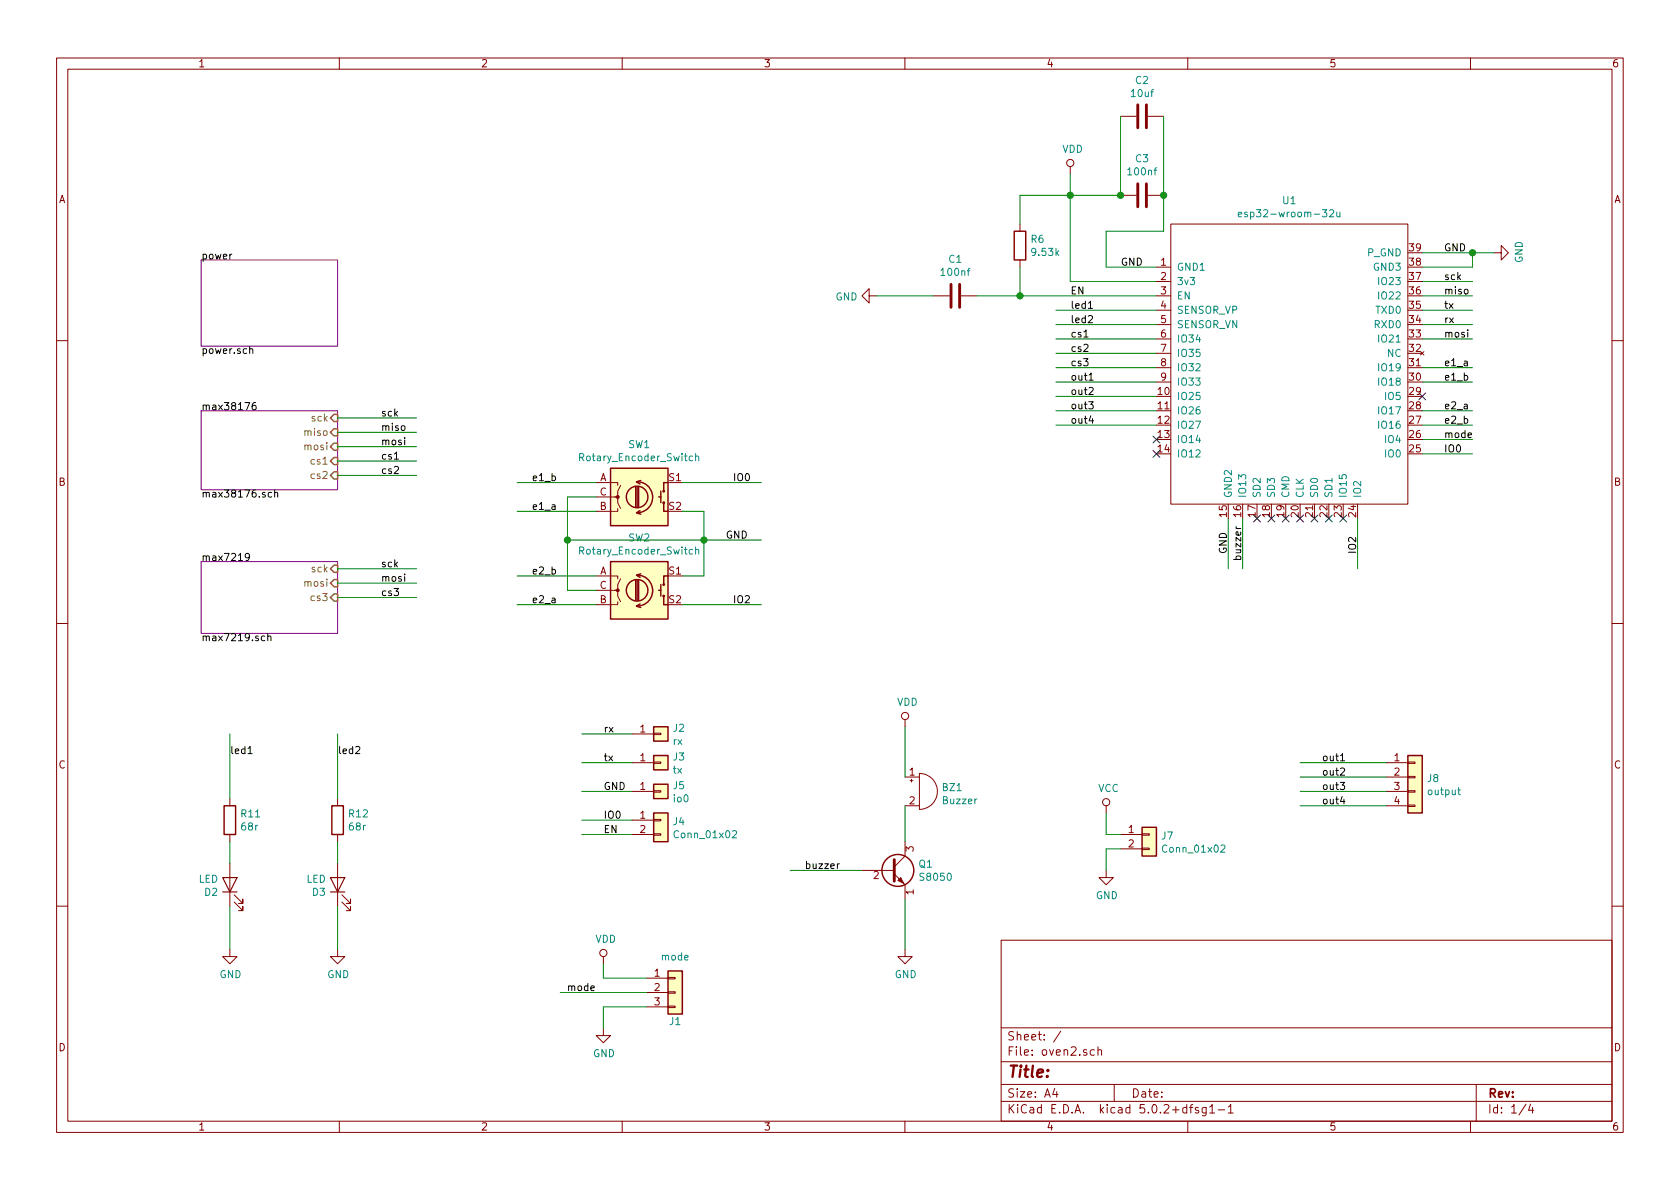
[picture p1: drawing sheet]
EESchema Schematic File Version 4
LIBS:oven2-cache
EELAYER 26 0
EELAYER END
$Descr A4 11693 8268
encoding utf-8
Sheet 1 4
Title ""
Date ""
Rev ""
Comp ""
Comment1 ""
Comment2 ""
Comment3 ""
Comment4 ""
$EndDescr
Wire Wire Line
	9900 1750 10250 1750
Wire Wire Line
	9900 1850 10250 1850
Wire Wire Line
	8550 3600 8550 3950
Wire Wire Line
	8050 1850 7700 1850
Text Label 10050 1750 0    50   ~ 0
GND
Text Label 8550 3850 1    50   ~ 0
GND
Text Label 7800 1850 0    50   ~ 0
GND
Wire Wire Line
	9900 3150 10250 3150
Wire Wire Line
	9900 2150 10250 2150
Wire Wire Line
	9900 2250 10250 2250
$Sheet
S 1400 1800 950  600 
U 5DDE5893
F0 "power" 50
F1 "power.sch" 50
$EndSheet
$Sheet
S 1400 3900 950  500 
U 5DDFA9C8
F0 "max7219" 50
F1 "max7219.sch" 50
F2 "sck" I R 2350 3950 50 
F3 "mosi" I R 2350 4050 50 
F4 "cs3" I R 2350 4150 50 
$EndSheet
$Sheet
S 1400 2850 950  550 
U 5DDE4FEC
F0 "max38176" 50
F1 "max38176.sch" 50
F2 "sck" I R 2350 2900 50 
F3 "miso" I R 2350 3000 50 
F4 "mosi" I R 2350 3100 50 
F5 "cs1" I R 2350 3200 50 
F6 "cs2" I R 2350 3300 50 
$EndSheet
$Comp
L power:GND #PWR07
U 1 1
P 10400 1750
F 0 "#PWR07" H 10400 1500 50  0001 C CNN
F 1 "GND" H 10405 1577 50  0000 C CNN
F 2 "" H 10400 1750 50  0001 C CNN
F 3 "" H 10400 1750 50  0001 C CNN
	1    10400 1750
	0    -1   -1   0   
$EndComp
Wire Wire Line
	10250 1850 10250 1750
Wire Wire Line
	10250 1750 10400 1750
Connection ~ 10250 1750
$Comp
L power:VDD #PWR06
U 1 1
P 7450 1200
F 0 "#PWR06" H 7450 1050 50  0001 C CNN
F 1 "VDD" H 7467 1373 50  0000 C CNN
F 2 "" H 7450 1200 50  0001 C CNN
F 3 "" H 7450 1200 50  0001 C CNN
	1    7450 1200
	1    0    0    -1  
$EndComp
Wire Wire Line
	7450 1950 8050 1950
$Comp
L Device:C C3
U 1 1
P 7950 1350
F 0 "C3" V 8202 1350 50  0000 C CNN
F 1 "100nf" V 8111 1350 50  0000 C CNN
F 2 "Capacitor_SMD:C_0805_2012Metric" H 7988 1200 50  0001 C CNN
F 3 "~" H 7950 1350 50  0001 C CNN
	1    7950 1350
	0    -1   -1   0   
$EndComp
$Comp
L Device:C C2
U 1 1
P 7950 800
F 0 "C2" V 7698 800 50  0000 C CNN
F 1 "10uf" V 7789 800 50  0000 C CNN
F 2 "Capacitor_SMD:C_0805_2012Metric" H 7988 650 50  0001 C CNN
F 3 "~" H 7950 800 50  0001 C CNN
	1    7950 800 
	0    1    1    0   
$EndComp
Wire Wire Line
	7700 1850 7700 1600
Wire Wire Line
	7700 1600 8100 1600
Wire Wire Line
	8100 1600 8100 1350
Wire Wire Line
	8100 800  8100 1350
Connection ~ 8100 1350
Wire Wire Line
	7800 800  7800 1350
Wire Wire Line
	7800 1350 7450 1350
Wire Wire Line
	7450 1350 7450 1950
Connection ~ 7800 1350
Wire Wire Line
	7450 1350 7450 1200
Connection ~ 7450 1350
$Comp
L Device:R R6
U 1 1
P 7100 1700
F 0 "R6" H 7170 1746 50  0000 L CNN
F 1 "9.53k" H 7170 1655 50  0000 L CNN
F 2 "Resistor_SMD:R_0805_2012Metric" V 7030 1700 50  0001 C CNN
F 3 "~" H 7100 1700 50  0001 C CNN
	1    7100 1700
	1    0    0    -1  
$EndComp
$Comp
L Device:C C1
U 1 1
P 6650 2050
F 0 "C1" V 6902 2050 50  0000 C CNN
F 1 "100nf" V 6811 2050 50  0000 C CNN
F 2 "Capacitor_SMD:C_0805_2012Metric" H 6688 1900 50  0001 C CNN
F 3 "~" H 6650 2050 50  0001 C CNN
	1    6650 2050
	0    -1   -1   0   
$EndComp
$Comp
L power:GND #PWR05
U 1 1
P 6100 2050
F 0 "#PWR05" H 6100 1800 50  0001 C CNN
F 1 "GND" V 6105 1922 50  0000 R CNN
F 2 "" H 6100 2050 50  0001 C CNN
F 3 "" H 6100 2050 50  0001 C CNN
	1    6100 2050
	0    1    1    0   
$EndComp
Wire Wire Line
	7100 2050 8050 2050
Wire Wire Line
	7100 1850 7100 2050
Wire Wire Line
	6800 2050 7100 2050
Connection ~ 7100 2050
Wire Wire Line
	7100 1550 7100 1350
Wire Wire Line
	7100 1350 7450 1350
Wire Wire Line
	6100 2050 6500 2050
$Comp
L Connector_Generic:Conn_01x01 J3
U 1 1
P 4600 5300
F 0 "J3" H 4680 5342 50  0000 L CNN
F 1 "tx" H 4680 5251 50  0000 L CNN
F 2 "Connector_PinSocket_2.54mm:PinSocket_1x01_P2.54mm_Vertical" H 4600 5300 50  0001 C CNN
F 3 "~" H 4600 5300 50  0001 C CNN
	1    4600 5300
	1    0    0    -1  
$EndComp
Text Label 10050 3150 0    50   ~ 0
IO0
Text Label 10050 2150 0    50   ~ 0
tx
Text Label 10050 2250 0    50   ~ 0
rx
Wire Wire Line
	4400 5500 4050 5500
Text Label 4200 5100 0    50   ~ 0
rx
Text Label 4200 5300 0    50   ~ 0
tx
Wire Wire Line
	4400 5300 4050 5300
Wire Wire Line
	4400 5100 4050 5100
Text Label 4200 5500 0    50   ~ 0
GND
$Comp
L Connector_Generic:Conn_01x01 J2
U 1 1
P 4600 5100
F 0 "J2" H 4680 5142 50  0000 L CNN
F 1 "rx" H 4680 5051 50  0000 L CNN
F 2 "Connector_PinSocket_2.54mm:PinSocket_1x01_P2.54mm_Vertical" H 4600 5100 50  0001 C CNN
F 3 "~" H 4600 5100 50  0001 C CNN
	1    4600 5100
	1    0    0    -1  
$EndComp
$Comp
L Connector_Generic:Conn_01x01 J5
U 1 1
P 4600 5500
F 0 "J5" H 4680 5542 50  0000 L CNN
F 1 "io0" H 4680 5451 50  0000 L CNN
F 2 "Connector_PinSocket_2.54mm:PinSocket_1x01_P2.54mm_Vertical" H 4600 5500 50  0001 C CNN
F 3 "~" H 4600 5500 50  0001 C CNN
	1    4600 5500
	1    0    0    -1  
$EndComp
Text Label 4200 5700 0    50   ~ 0
IO0
Wire Wire Line
	4400 5700 4050 5700
NoConn ~ 9900 2750
Text Label 10050 2550 0    50   ~ 0
e1_a
Wire Wire Line
	7350 2550 8050 2550
Wire Wire Line
	7350 2650 8050 2650
Text Label 10050 2650 0    50   ~ 0
e1_b
Wire Wire Line
	2900 2900 2350 2900
Wire Wire Line
	2900 3000 2350 3000
Wire Wire Line
	2900 3100 2350 3100
Wire Wire Line
	2900 3200 2350 3200
Wire Wire Line
	2900 3300 2350 3300
Wire Wire Line
	2900 3950 2350 3950
Wire Wire Line
	2900 4050 2350 4050
Wire Wire Line
	2900 4150 2350 4150
Text Label 2650 2900 0    50   ~ 0
sck
Text Label 2650 3000 0    50   ~ 0
miso
Text Label 2650 3100 0    50   ~ 0
mosi
Text Label 2650 3200 0    50   ~ 0
cs1
Text Label 2650 3300 0    50   ~ 0
cs2
Text Label 2650 3950 0    50   ~ 0
sck
Text Label 2650 4050 0    50   ~ 0
mosi
Text Label 2650 4150 0    50   ~ 0
cs3
Wire Wire Line
	10250 1950 9900 1950
Wire Wire Line
	10250 2050 9900 2050
Wire Wire Line
	10250 2350 9900 2350
Wire Wire Line
	8050 2350 7350 2350
Wire Wire Line
	7350 2450 8050 2450
Wire Wire Line
	8050 2750 7350 2750
Text Label 7450 2350 0    50   ~ 0
cs1
Text Label 7450 2450 0    50   ~ 0
cs2
Text Label 7450 2550 0    50   ~ 0
cs3
Text Label 10050 1950 0    50   ~ 0
sck
Text Label 10050 2050 0    50   ~ 0
miso
Text Label 10050 2350 0    50   ~ 0
mosi
Wire Wire Line
	10250 2550 9900 2550
Wire Wire Line
	10250 2650 9900 2650
Wire Wire Line
	9900 2850 10250 2850
Wire Wire Line
	10250 2950 9900 2950
Wire Wire Line
	10250 3050 9900 3050
Wire Wire Line
	7350 2850 8050 2850
Wire Wire Line
	7350 2950 8050 2950
Text Label 7450 2650 0    50   ~ 0
out1
Text Label 7450 2750 0    50   ~ 0
out2
Text Label 7450 2850 0    50   ~ 0
out3
Text Label 7450 2950 0    50   ~ 0
out4
Text Label 10050 3050 0    50   ~ 0
mode
Text Label 10050 2850 0    50   ~ 0
e2_a
Text Label 10050 2950 0    50   ~ 0
e2_b
$Comp
L oven2:esp32-wroom-32u U1
U 1 1
P 8950 2600
F 0 "U1" H 8975 3815 50  0000 C CNN
F 1 "esp32-wroom-32u" H 8975 3724 50  0000 C CNN
F 2 "oven2:esp32-wroom-32u" H 8750 3050 50  0001 C CNN
F 3 "" H 8750 3050 50  0001 C CNN
	1    8950 2600
	1    0    0    -1  
$EndComp
Text Label 7450 2050 0    50   ~ 0
EN
$Comp
L Device:Rotary_Encoder_Switch SW1
U 1 1
P 4450 3450
F 0 "SW1" H 4450 3817 50  0000 C CNN
F 1 "Rotary_Encoder_Switch" H 4450 3726 50  0000 C CNN
F 2 "oven2:RotaryEncoder_Alps_EC11E-Switch_Vertical_H20mm" H 4300 3610 50  0001 C CNN
F 3 "~" H 4450 3710 50  0001 C CNN
	1    4450 3450
	1    0    0    -1  
$EndComp
$Comp
L Device:Rotary_Encoder_Switch SW2
U 1 1
P 4450 4100
F 0 "SW2" H 4450 4467 50  0000 C CNN
F 1 "Rotary_Encoder_Switch" H 4450 4376 50  0000 C CNN
F 2 "oven2:RotaryEncoder_Alps_EC11E-Switch_Vertical_H20mm" H 4300 4260 50  0001 C CNN
F 3 "~" H 4450 4360 50  0001 C CNN
	1    4450 4100
	1    0    0    -1  
$EndComp
Wire Wire Line
	3950 3450 4150 3450
Wire Wire Line
	3950 4100 3950 3750
Wire Wire Line
	3600 3350 4150 3350
Wire Wire Line
	3600 3550 4150 3550
Wire Wire Line
	3600 4000 4150 4000
Wire Wire Line
	3600 4200 4150 4200
Text Label 3700 3550 0    50   ~ 0
e1_a
Text Label 3700 3350 0    50   ~ 0
e1_b
Text Label 3700 4200 0    50   ~ 0
e2_a
Text Label 3700 4000 0    50   ~ 0
e2_b
Wire Wire Line
	4150 4100 3950 4100
Wire Wire Line
	4900 4000 4750 4000
Wire Wire Line
	4750 3550 4900 3550
Wire Wire Line
	4900 3550 4900 3750
Wire Wire Line
	5300 4200 4750 4200
Wire Wire Line
	5300 3350 4750 3350
Text Label 5100 3350 0    50   ~ 0
IO0
Text Label 5100 4200 0    50   ~ 0
IO2
NoConn ~ 8750 3600
NoConn ~ 8850 3600
NoConn ~ 8950 3600
NoConn ~ 9050 3600
NoConn ~ 9150 3600
NoConn ~ 9250 3600
Text Label 4200 5800 0    50   ~ 0
EN
Wire Wire Line
	4400 5800 4050 5800
$Comp
L Connector_Generic:Conn_01x03 J1
U 1 1
P 4700 6900
F 0 "J1" H 4700 6700 50  0000 C CNN
F 1 "mode" H 4700 7150 50  0000 C CNN
F 2 "Connector_PinSocket_2.54mm:PinSocket_1x03_P2.54mm_Vertical" H 4700 6900 50  0001 C CNN
F 3 "~" H 4700 6900 50  0001 C CNN
	1    4700 6900
	1    0    0    -1  
$EndComp
$Comp
L power:VDD #PWR02
U 1 1
P 4200 6700
F 0 "#PWR02" H 4200 6550 50  0001 C CNN
F 1 "VDD" H 4217 6873 50  0000 C CNN
F 2 "" H 4200 6700 50  0001 C CNN
F 3 "" H 4200 6700 50  0001 C CNN
	1    4200 6700
	1    0    0    -1  
$EndComp
$Comp
L power:GND #PWR03
U 1 1
P 4200 7150
F 0 "#PWR03" H 4200 6900 50  0001 C CNN
F 1 "GND" H 4205 6977 50  0000 C CNN
F 2 "" H 4200 7150 50  0001 C CNN
F 3 "" H 4200 7150 50  0001 C CNN
	1    4200 7150
	1    0    0    -1  
$EndComp
Wire Wire Line
	4200 7150 4200 7000
Wire Wire Line
	4200 7000 4500 7000
Wire Wire Line
	4500 6800 4200 6800
Wire Wire Line
	4200 6800 4200 6700
Wire Wire Line
	4500 6900 3900 6900
Text Label 4150 6900 2    50   ~ 0
mode
$Comp
L Connector_Generic:Conn_01x04 J8
U 1 1
P 9850 5400
F 0 "J8" H 9930 5392 50  0000 L CNN
F 1 "output" H 9930 5301 50  0000 L CNN
F 2 "Connector_PinHeader_2.54mm:PinHeader_1x04_P2.54mm_Vertical" H 9850 5400 50  0001 C CNN
F 3 "~" H 9850 5400 50  0001 C CNN
	1    9850 5400
	1    0    0    -1  
$EndComp
Wire Wire Line
	9650 5300 9050 5300
Wire Wire Line
	9050 5400 9650 5400
Wire Wire Line
	9050 5500 9650 5500
Wire Wire Line
	9050 5600 9650 5600
Text Label 9200 5300 0    50   ~ 0
out1
Text Label 9200 5400 0    50   ~ 0
out2
Text Label 9200 5500 0    50   ~ 0
out3
Text Label 9200 5600 0    50   ~ 0
out4
$Comp
L Device:R R?
U 1 1
P 1600 5700
AR Path="/5DDE5893/5DE06DD5" Ref="R?"  Part="1" 
AR Path="/5DE06DD5" Ref="R11"  Part="1" 
F 0 "R11" H 1670 5746 50  0000 L CNN
F 1 "68r" H 1670 5655 50  0000 L CNN
F 2 "Resistor_SMD:R_0805_2012Metric" V 1530 5700 50  0001 C CNN
F 3 "~" H 1600 5700 50  0001 C CNN
	1    1600 5700
	1    0    0    -1  
$EndComp
$Comp
L Device:LED D?
U 1 1
P 1600 6150
AR Path="/5DDE5893/5DE06DDC" Ref="D?"  Part="1" 
AR Path="/5DE06DDC" Ref="D2"  Part="1" 
F 0 "D2" V 1545 6228 50  0000 L CNN
F 1 "LED" V 1636 6228 50  0000 L CNN
F 2 "LED_THT:LED_D5.0mm" H 1600 6150 50  0001 C CNN
F 3 "~" H 1600 6150 50  0001 C CNN
	1    1600 6150
	0    -1   -1   0   
$EndComp
Wire Wire Line
	1600 5850 1600 6000
Wire Wire Line
	1600 6300 1600 6600
Wire Wire Line
	1600 5100 1600 5550
Text Label 1600 5250 0    50   ~ 0
led1
$Comp
L Device:R R?
U 1 1
P 2350 5700
AR Path="/5DDE5893/5DE27EF8" Ref="R?"  Part="1" 
AR Path="/5DE27EF8" Ref="R12"  Part="1" 
F 0 "R12" H 2420 5746 50  0000 L CNN
F 1 "68r" H 2420 5655 50  0000 L CNN
F 2 "Resistor_SMD:R_0805_2012Metric" V 2280 5700 50  0001 C CNN
F 3 "~" H 2350 5700 50  0001 C CNN
	1    2350 5700
	1    0    0    -1  
$EndComp
$Comp
L Device:LED D?
U 1 1
P 2350 6150
AR Path="/5DDE5893/5DE27EFF" Ref="D?"  Part="1" 
AR Path="/5DE27EFF" Ref="D3"  Part="1" 
F 0 "D3" V 2295 6228 50  0000 L CNN
F 1 "LED" V 2386 6228 50  0000 L CNN
F 2 "LED_THT:LED_D5.0mm" H 2350 6150 50  0001 C CNN
F 3 "~" H 2350 6150 50  0001 C CNN
	1    2350 6150
	0    -1   -1   0   
$EndComp
$Comp
L power:GND #PWR?
U 1 1
P 2350 6600
AR Path="/5DDE5893/5DE27F06" Ref="#PWR?"  Part="1" 
AR Path="/5DE27F06" Ref="#PWR0101"  Part="1" 
F 0 "#PWR0101" H 2350 6350 50  0001 C CNN
F 1 "GND" H 2355 6427 50  0000 C CNN
F 2 "" H 2350 6600 50  0001 C CNN
F 3 "" H 2350 6600 50  0001 C CNN
	1    2350 6600
	1    0    0    -1  
$EndComp
Wire Wire Line
	2350 5850 2350 6000
Wire Wire Line
	2350 6300 2350 6600
Wire Wire Line
	2350 5100 2350 5550
Text Label 2350 5250 0    50   ~ 0
led2
$Comp
L power:GND #PWR?
U 1 1
P 1600 6600
AR Path="/5DDE5893/5DE06DE3" Ref="#PWR?"  Part="1" 
AR Path="/5DE06DE3" Ref="#PWR0102"  Part="1" 
F 0 "#PWR0102" H 1600 6350 50  0001 C CNN
F 1 "GND" H 1605 6427 50  0000 C CNN
F 2 "" H 1600 6600 50  0001 C CNN
F 3 "" H 1600 6600 50  0001 C CNN
	1    1600 6600
	1    0    0    -1  
$EndComp
Wire Wire Line
	7350 2150 8050 2150
Wire Wire Line
	7350 2250 8050 2250
Text Label 7450 2150 0    50   ~ 0
led1
Text Label 7450 2250 0    50   ~ 0
led2
Wire Wire Line
	9450 3600 9450 3950
Text Label 9450 3850 1    50   ~ 0
IO2
Wire Wire Line
	3950 3750 4900 3750
Connection ~ 3950 3750
Wire Wire Line
	3950 3750 3950 3450
Connection ~ 4900 3750
NoConn ~ 8050 3050
NoConn ~ 8050 3150
NoConn ~ 9350 3600
Wire Wire Line
	4900 3750 4900 4000
Wire Wire Line
	4900 3750 5300 3750
Text Label 5050 3750 0    50   ~ 0
GND
$Comp
L Transistor_BJT:S8050 Q1
U 1 1
P 6200 6050
F 0 "Q1" H 6391 6096 50  0000 L CNN
F 1 "S8050" H 6391 6005 50  0000 L CNN
F 2 "Package_TO_SOT_SMD:SOT-23" H 6400 5975 50  0001 L CIN
F 3 "http://www.unisonic.com.tw/datasheet/S8050.pdf" H 6200 6050 50  0001 L CNN
	1    6200 6050
	1    0    0    -1  
$EndComp
$Comp
L power:GND #PWR04
U 1 1
P 6300 6600
F 0 "#PWR04" H 6300 6350 50  0001 C CNN
F 1 "GND" H 6305 6427 50  0000 C CNN
F 2 "" H 6300 6600 50  0001 C CNN
F 3 "" H 6300 6600 50  0001 C CNN
	1    6300 6600
	1    0    0    -1  
$EndComp
$Comp
L Device:Buzzer BZ1
U 1 1
P 6400 5500
F 0 "BZ1" H 6553 5529 50  0000 L CNN
F 1 "Buzzer" H 6553 5438 50  0000 L CNN
F 2 "Buzzer_Beeper:Buzzer_12x9.5RM7.6" V 6375 5600 50  0001 C CNN
F 3 "~" V 6375 5600 50  0001 C CNN
	1    6400 5500
	1    0    0    -1  
$EndComp
Wire Wire Line
	8650 3600 8650 3950
Text Label 8650 3900 1    50   ~ 0
buzzer
Wire Wire Line
	5500 6050 6000 6050
Text Label 5600 6050 0    50   ~ 0
buzzer
Wire Wire Line
	6300 6600 6300 6250
Wire Wire Line
	6300 5050 6300 5400
Wire Wire Line
	6300 5600 6300 5850
$Comp
L power:VDD #PWR01
U 1 1
P 6300 5050
F 0 "#PWR01" H 6300 4900 50  0001 C CNN
F 1 "VDD" H 6317 5223 50  0000 C CNN
F 2 "" H 6300 5050 50  0001 C CNN
F 3 "" H 6300 5050 50  0001 C CNN
	1    6300 5050
	1    0    0    -1  
$EndComp
$Comp
L Connector_Generic:Conn_01x02 J7
U 1 1
P 8000 5800
F 0 "J7" H 8080 5792 50  0000 L CNN
F 1 "Conn_01x02" H 8080 5701 50  0000 L CNN
F 2 "Connector_PinSocket_2.54mm:PinSocket_1x02_P2.54mm_Vertical" H 8000 5800 50  0001 C CNN
F 3 "~" H 8000 5800 50  0001 C CNN
	1    8000 5800
	1    0    0    -1  
$EndComp
$Comp
L power:VCC #PWR0103
U 1 1
P 7700 5650
F 0 "#PWR0103" H 7700 5500 50  0001 C CNN
F 1 "VCC" H 7717 5823 50  0000 C CNN
F 2 "" H 7700 5650 50  0001 C CNN
F 3 "" H 7700 5650 50  0001 C CNN
	1    7700 5650
	1    0    0    -1  
$EndComp
$Comp
L power:GND #PWR0104
U 1 1
P 7700 6050
F 0 "#PWR0104" H 7700 5800 50  0001 C CNN
F 1 "GND" H 7705 5877 50  0000 C CNN
F 2 "" H 7700 6050 50  0001 C CNN
F 3 "" H 7700 6050 50  0001 C CNN
	1    7700 6050
	1    0    0    -1  
$EndComp
Wire Wire Line
	7700 6050 7700 5900
Wire Wire Line
	7700 5900 7800 5900
Wire Wire Line
	7700 5650 7700 5800
Wire Wire Line
	7700 5800 7800 5800
$Comp
L Connector_Generic:Conn_01x02 J4
U 1 1
P 4600 5700
F 0 "J4" H 4680 5692 50  0000 L CNN
F 1 "Conn_01x02" H 4680 5601 50  0000 L CNN
F 2 "Connector_PinHeader_2.54mm:PinHeader_1x02_P2.54mm_Vertical" H 4600 5700 50  0001 C CNN
F 3 "~" H 4600 5700 50  0001 C CNN
	1    4600 5700
	1    0    0    -1  
$EndComp
$EndSCHEMATC
